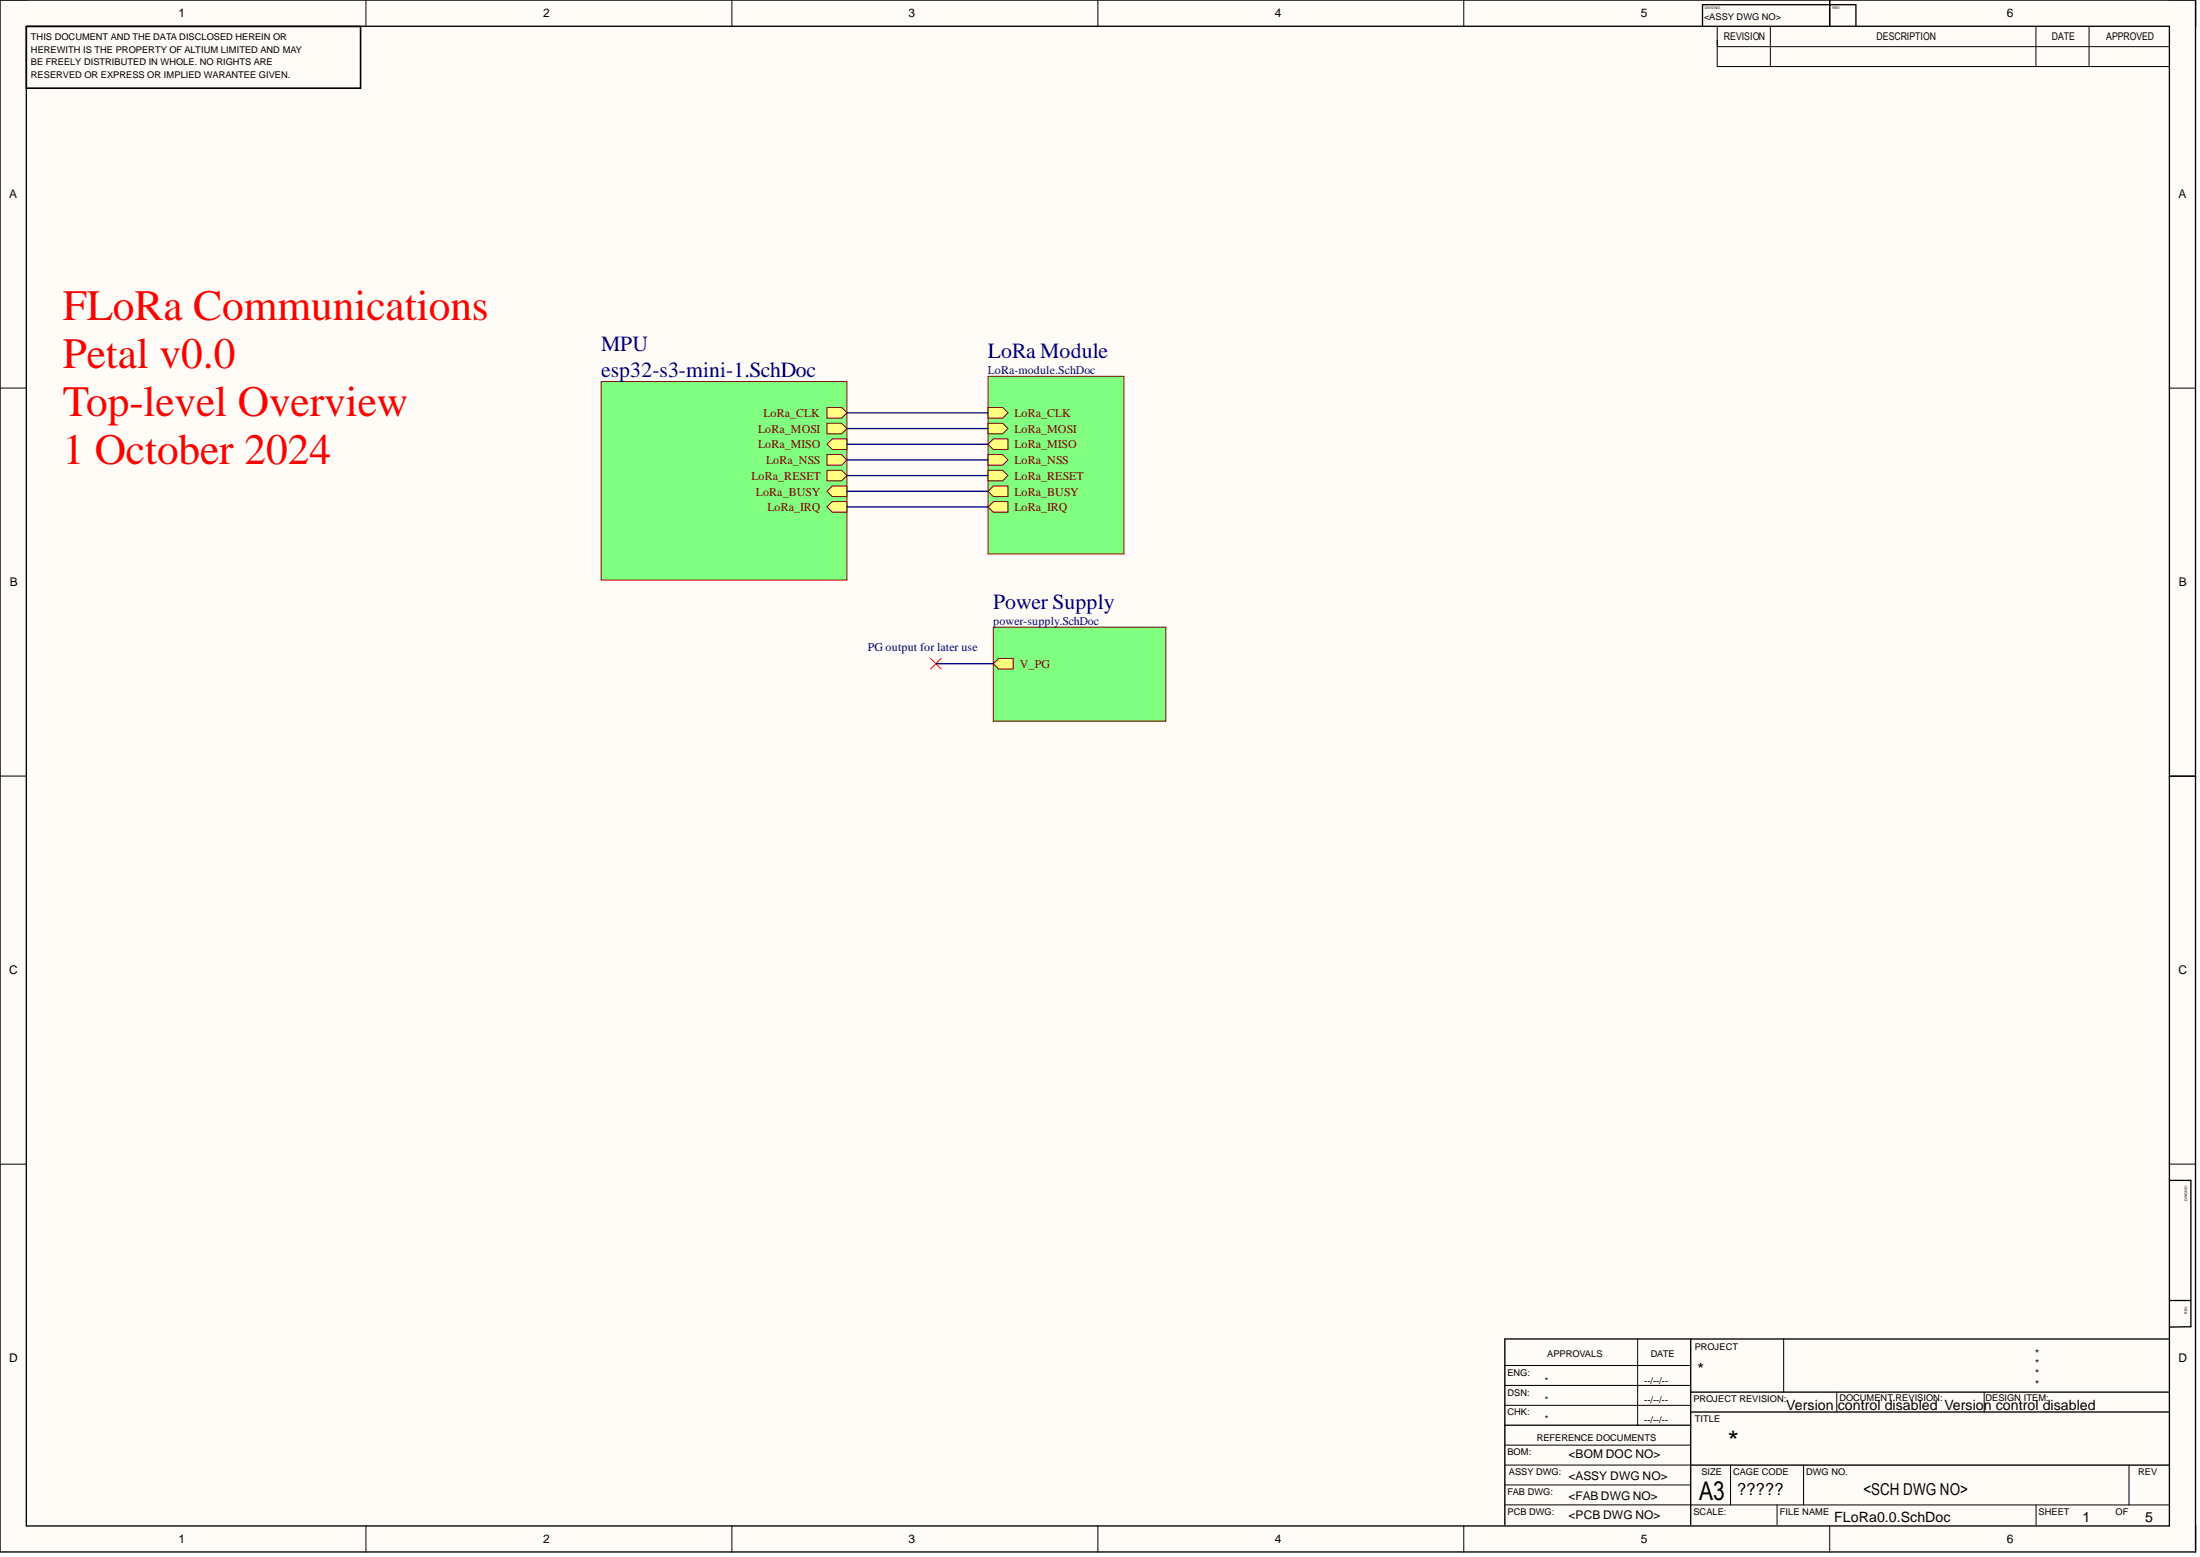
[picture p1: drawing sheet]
<svg xmlns="http://www.w3.org/2000/svg" width="420mm" height="297mm" viewBox="0 0 420 297" stroke-linecap="round" stroke-linejoin="round" font-family="sans-serif">
<g fill="#fffcf8">
<path d="M0 0h419v296.1h-419z" fill-rule="evenodd"/>
<path d="M5.1 5.1h408.8v286h-408.8z" fill-rule="evenodd"/>
</g>
<g fill="none" stroke="#000" stroke-width=".19">
<path d="M0 0h5.1M69.8 0v5.1M139.7 0v5.1M209.5 0v5.1M279.3 0v5.1M327.7 5.1v7.6h86.1M327.7 8.9h86.1M337.8 5.1v7.6M349.1 0v5.1M388.5 5.1v7.6M398.6 5.1v7.6M413.9 0h5.1v5.1"/>
<path d="M0 74h5.1M413.9 74h5.1M0 148.1h5.1M413.9 148.1h5.1M0 222.1h5.1M413.9 222.1h5.1M312.5 255.4v16.5M340.4 255.4v10.2M287.2 264.3h35.4M287.2 260.5h35.4M287.2 268.1h35.4M287.2 279.5h35.4"/>
<path d="M287.2 275.7h35.4M330.2 279.5v7.6M344.2 279.5v7.6M350.5 265.6v3.8M378.6 265.6v3.8M406.3 279.5v7.6M69.8 291.1v5M139.7 291.1v5M209.5 291.1v5M279.3 291.1v5M287.2 287.1h126.7M287.2 283.3h35.4"/>
<path d="M339.1 287.1v3.8M349.1 291.1v5M388.5 287.1v3.8M419 291.1v5"/>
</g>
<g fill="none" stroke="#000" stroke-width=".25">
<path d="M0 0h418.9v296.1h-418.9zM5 5h409v286.1h-409zM5 5.1h63.8v11.7h-63.8zM349.1 0v5M354.1 .9h-29.2v4M354.1 1v4M414 148.1h5M414.1 225.2h4v27.9l-4.1 .1M322.6 255.4v35.5M413.9 255.5l-126.7-.1v35.5M414.1 248.1h4M287.2 271.9h35.4"/>
<path d="M322.6 265.6h91.3M322.6 269.4h91.3M322.6 279.5h91.3"/>
</g>
<path d="M114.7 72.8h46.9v37.9h-46.9z" fill-rule="evenodd" fill="#80ff80"/>
<path d="M114.7 72.8h46.9v37.9h-46.9z" fill="none" stroke="#800000" stroke-width=".19"/>
<path d="M157.8 86.7h2.8l1 1-1 1h-2.8z" fill-rule="evenodd" fill="#ffff80"/>
<path d="M157.8 86.7h2.8l1 1-1 1h-2.8z" fill="none" stroke="#800000" stroke-width=".19"/>
<path d="M157.8 89.7h2.8l1 1-1 1h-2.8z" fill-rule="evenodd" fill="#ffff80"/>
<path d="M157.8 89.7h2.8l1 1-1 1h-2.8z" fill="none" stroke="#800000" stroke-width=".19"/>
<path d="M157.8 96.7l1-1h2.8v2h-2.8z" fill-rule="evenodd" fill="#ffff80"/>
<path d="M157.8 96.7l1-1h2.8v2h-2.8z" fill="none" stroke="#800000" stroke-width=".19"/>
<path d="M157.8 93.7l1-1h2.8v2h-2.8z" fill-rule="evenodd" fill="#ffff80"/>
<path d="M157.8 93.7l1-1h2.8v2h-2.8z" fill="none" stroke="#800000" stroke-width=".19"/>
<path d="M157.8 77.7h2.8l1 1.1-1 1h-2.8z" fill-rule="evenodd" fill="#ffff80"/>
<path d="M157.8 77.7h2.8l1 1.1-1 1h-2.8z" fill="none" stroke="#800000" stroke-width=".19"/>
<path d="M157.8 80.7h2.8l1 1.1-1 1h-2.8z" fill-rule="evenodd" fill="#ffff80"/>
<path d="M157.8 80.7h2.8l1 1.1-1 1h-2.8z" fill="none" stroke="#800000" stroke-width=".19"/>
<path d="M157.8 84.7l1-1h2.8v2.1h-2.8z" fill-rule="evenodd" fill="#ffff80"/>
<path d="M157.8 84.7l1-1h2.8v2.1h-2.8z" fill="none" stroke="#800000" stroke-width=".19"/>
<path d="M188.5 71.8h26v33.9h-26z" fill-rule="evenodd" fill="#80ff80"/>
<path d="M188.5 71.8h26v33.9h-26z" fill="none" stroke="#800000" stroke-width=".19"/>
<path d="M188.5 86.7h2.8l1 1-1 1.1h-2.8z" fill-rule="evenodd" fill="#ffff80"/>
<path d="M188.5 86.7h2.8l1 1-1 1.1h-2.8z" fill="none" stroke="#800000" stroke-width=".19"/>
<path d="M188.5 89.7h2.8l1 1-1 1h-2.8z" fill-rule="evenodd" fill="#ffff80"/>
<path d="M188.5 89.7h2.8l1 1-1 1h-2.8z" fill="none" stroke="#800000" stroke-width=".19"/>
<path d="M188.5 93.7l1.1-1h2.7v2h-2.7z" fill-rule="evenodd" fill="#ffff80"/>
<path d="M188.5 93.7l1.1-1h2.7v2h-2.7z" fill="none" stroke="#800000" stroke-width=".19"/>
<path d="M188.5 96.7l1.1-1h2.7v2h-2.7z" fill-rule="evenodd" fill="#ffff80"/>
<path d="M188.5 96.7l1.1-1h2.7v2h-2.7z" fill="none" stroke="#800000" stroke-width=".19"/>
<path d="M188.5 77.7h2.8l1 1.1-1 1h-2.8z" fill-rule="evenodd" fill="#ffff80"/>
<path d="M188.5 77.7h2.8l1 1.1-1 1h-2.8z" fill="none" stroke="#800000" stroke-width=".19"/>
<path d="M188.5 80.7h2.8l1 1.1-1 1h-2.8z" fill-rule="evenodd" fill="#ffff80"/>
<path d="M188.5 80.7h2.8l1 1.1-1 1h-2.8z" fill="none" stroke="#800000" stroke-width=".19"/>
<path d="M188.5 84.7l1.1-1h2.7v2.1h-2.7z" fill-rule="evenodd" fill="#ffff80"/>
<path d="M188.5 84.7l1.1-1h2.7v2.1h-2.7z" fill="none" stroke="#800000" stroke-width=".19"/>
<path d="M189.5 119.7h33v17.9h-33z" fill-rule="evenodd" fill="#80ff80"/>
<path d="M189.5 119.7h33v17.9h-33z" fill="none" stroke="#800000" stroke-width=".19"/>
<path d="M189.5 126.6l1.1-1h2.7v2h-2.7z" fill-rule="evenodd" fill="#ffff80"/>
<path d="M189.5 126.6l1.1-1h2.7v2h-2.7z" fill="none" stroke="#800000" stroke-width=".19"/>
<path d="M177.6 125.6l2 2M179.6 125.6l-2 2" fill="none" stroke="#f00" stroke-width=".19"/>
<path d="M161.6 78.8h26.9M161.6 81.8h26.9M161.6 84.7h26.9M161.6 87.7h26.9M161.6 90.7h26.9M161.6 93.7h26.9M161.6 96.7h26.9M178.6 126.6h10.9" fill="none" stroke="#000080" stroke-width=".25"/>
<g font-size="8.3" fill="#f00">
<text x="12" y="61.1">FLoRa Communications</text>
<text x="12" y="70.2">Petal v0.0</text>
<text x="12" y="79.3">Top-level Overview</text>
<text x="12" y="88.5">1 October 2024</text>
</g>
<text font-size="5.4" x="329.7" y="276.8">*</text>
<text font-size="4.9" x="324.2" y="286.2">A3</text>
<g font-size="4.1" fill="#000080">
<text x="114.7" y="66.9">MPU</text>
<text x="114.7" y="71.9">esp32-s3-mini-1.SchDoc</text>
<text x="188.5" y="68.4">LoRa Module</text>
<text x="189.5" y="116.2">Power Supply</text>
</g>
<g font-size="3.2">
<text x="323.9" y="262.4">*</text>
<text x="331.5" y="285.1">?????</text>
</g>
<text font-size="3.1" x="355.6" y="285.1">&lt;SCH DWG NO&gt;</text>
<g font-size="2.7">
<text x="340.9" y="269">Version control disabled Version control disabled</text>
<text x="350" y="290.3">FLoRa0.0.SchDoc</text>
<text x="397.4" y="290.3">1</text>
<text x="409.4" y="290.3">5</text>
</g>
<g font-size="2.3">
<text x="34" y="3.3">1</text>
<text x="103.6" y="3.3">2</text>
<text x="173.4" y="3.3">3</text>
<text x="243.2" y="3.3">4</text>
<text x="313.1" y="3.3">5</text>
<text x="382.9" y="3.3">6</text>
<text x="1.8" y="37.8">A</text>
<text x="415.7" y="37.8">A</text>
<text x="1.9" y="111.8">B</text>
<text x="415.8" y="111.8">B</text>
<text x="1.8" y="185.9">C</text>
<text x="415.7" y="185.9">C</text>
<text x="1.8" y="259.9">D</text>
<text x="415.7" y="259.9">D</text>
<text x="299.3" y="278.2">&lt;BOM DOC NO&gt;</text>
<text x="299.3" y="286.1">&lt;FAB DWG NO&gt;</text>
<text x="299.3" y="282.3">&lt;ASSY DWG NO&gt;</text>
<text x="299.3" y="289.9">&lt;PCB DWG NO&gt;</text>
<text x="34" y="294.3">1</text>
<text x="103.6" y="294.3">2</text>
<text x="173.4" y="294.3">3</text>
<text x="243.2" y="294.3">4</text>
<text x="313.1" y="294.3">5</text>
<text x="382.9" y="294.3">6</text>
</g>
<g font-size="2.3" fill="#000080">
<text x="188.5" y="71.3">LoRa-module.SchDoc</text>
<text x="189.5" y="119.2">power-supply.SchDoc</text>
<text x="165.6" y="124.2">PG output for later use</text>
</g>
<g font-size="2.3" fill="#800000">
<text x="144.7" y="82.6">LoRa_MOSI</text>
<text x="145.7" y="79.5">LoRa_CLK</text>
<text x="193.6" y="79.5">LoRa_CLK</text>
<text x="193.6" y="82.6">LoRa_MOSI</text>
<text x="144.7" y="85.5">LoRa_MISO</text>
<text x="146.2" y="88.5">LoRa_NSS</text>
<text x="193.6" y="88.5">LoRa_NSS</text>
<text x="193.6" y="85.5">LoRa_MISO</text>
<text x="143.4" y="91.5">LoRa_RESET</text>
<text x="144.3" y="94.5">LoRa_BUSY</text>
<text x="193.6" y="91.5">LoRa_RESET</text>
<text x="193.6" y="94.5">LoRa_BUSY</text>
<text x="146.4" y="97.5">LoRa_IRQ</text>
<text x="193.6" y="97.5">LoRa_IRQ</text>
<text x="194.6" y="127.4">V_PG</text>
</g>
<g font-size="2">
<text x="329" y="7.7">REVISION</text>
<text x="358.1" y="7.7">DESCRIPTION</text>
<text x="391.5" y="7.7">DATE</text>
<text x="401.9" y="7.7">APPROVED</text>
<text x="388.3" y="262.8">*</text>
<text x="388.3" y="258.8">*</text>
<text x="388.3" y="260.8">*</text>
<text x="388.3" y="264.8">*</text>
</g>
<g font-size="1.8">
<text x="325.2" y="3.8">&lt;ASSY DWG NO&gt;</text>
<text x="5.9" y="7.6">THIS DOCUMENT AND THE DATA DISCLOSED HEREIN OR</text>
<text x="5.9" y="10">HEREWITH IS THE PROPERTY OF ALTIUM LIMITED AND MAY</text>
<text x="5.9" y="12.5">BE FREELY DISTRIBUTED IN WHOLE. NO RIGHTS ARE</text>
<text x="5.9" y="14.9">RESERVED OR EXPRESS OR IMPLIED WARANTEE GIVEN.</text>
<text x="323.4" y="257.6">PROJECT</text>
<text x="287.7" y="262.4">ENG:</text>
<text x="294.8" y="264">*</text>
<text x="295.3" y="258.9">APPROVALS</text>
<text x="313.8" y="264">--/--/--</text>
<text x="315" y="258.9">DATE</text>
<text x="287.7" y="266.2">DSN:</text>
<text x="294.8" y="267.8">*</text>
<text x="313.8" y="267.8">--/--/--</text>
<text x="323.1" y="267.5">PROJECT REVISION:</text>
<text x="351" y="267.2">DOCUMENT REVISION:</text>
<text x="378.9" y="267.2">DESIGN ITEM:</text>
<text x="287.7" y="270">CHK:</text>
<text x="293.2" y="274.8">REFERENCE DOCUMENTS</text>
<text x="294.8" y="271.3">*</text>
<text x="313.8" y="271.6">--/--/--</text>
<text x="323.4" y="271.3">TITLE</text>
<text x="287.7" y="277.6">BOM:</text>
<text x="287.9" y="281.4">ASSY DWG:</text>
<text x="324.7" y="281.4">SIZE</text>
<text x="330.7" y="281.4">CAGE CODE</text>
<text x="344.7" y="281.4">DWG NO.</text>
<text x="408" y="281.4">REV</text>
<text x="287.7" y="285.2">FAB DWG:</text>
<text x="287.7" y="289">PCB DWG:</text>
<text x="323.1" y="289">SCALE:</text>
<text x="339.6" y="289">FILE NAME</text>
<text x="389" y="289">SHEET</text>
<text x="403.7" y="289">OF</text>
</g>
<g font-size=".7">
<text x="325.3" y="1.8">DWG NO:</text>
<text x="349.7" y="1.8">REV:</text>
<text x="417.4" y="229.1" transform="rotate(-90 417.4 229.1)">DWG NO:</text>
<text x="417.4" y="250.7" transform="rotate(-90 417.4 250.7)">REV:</text>
</g>
</svg>
